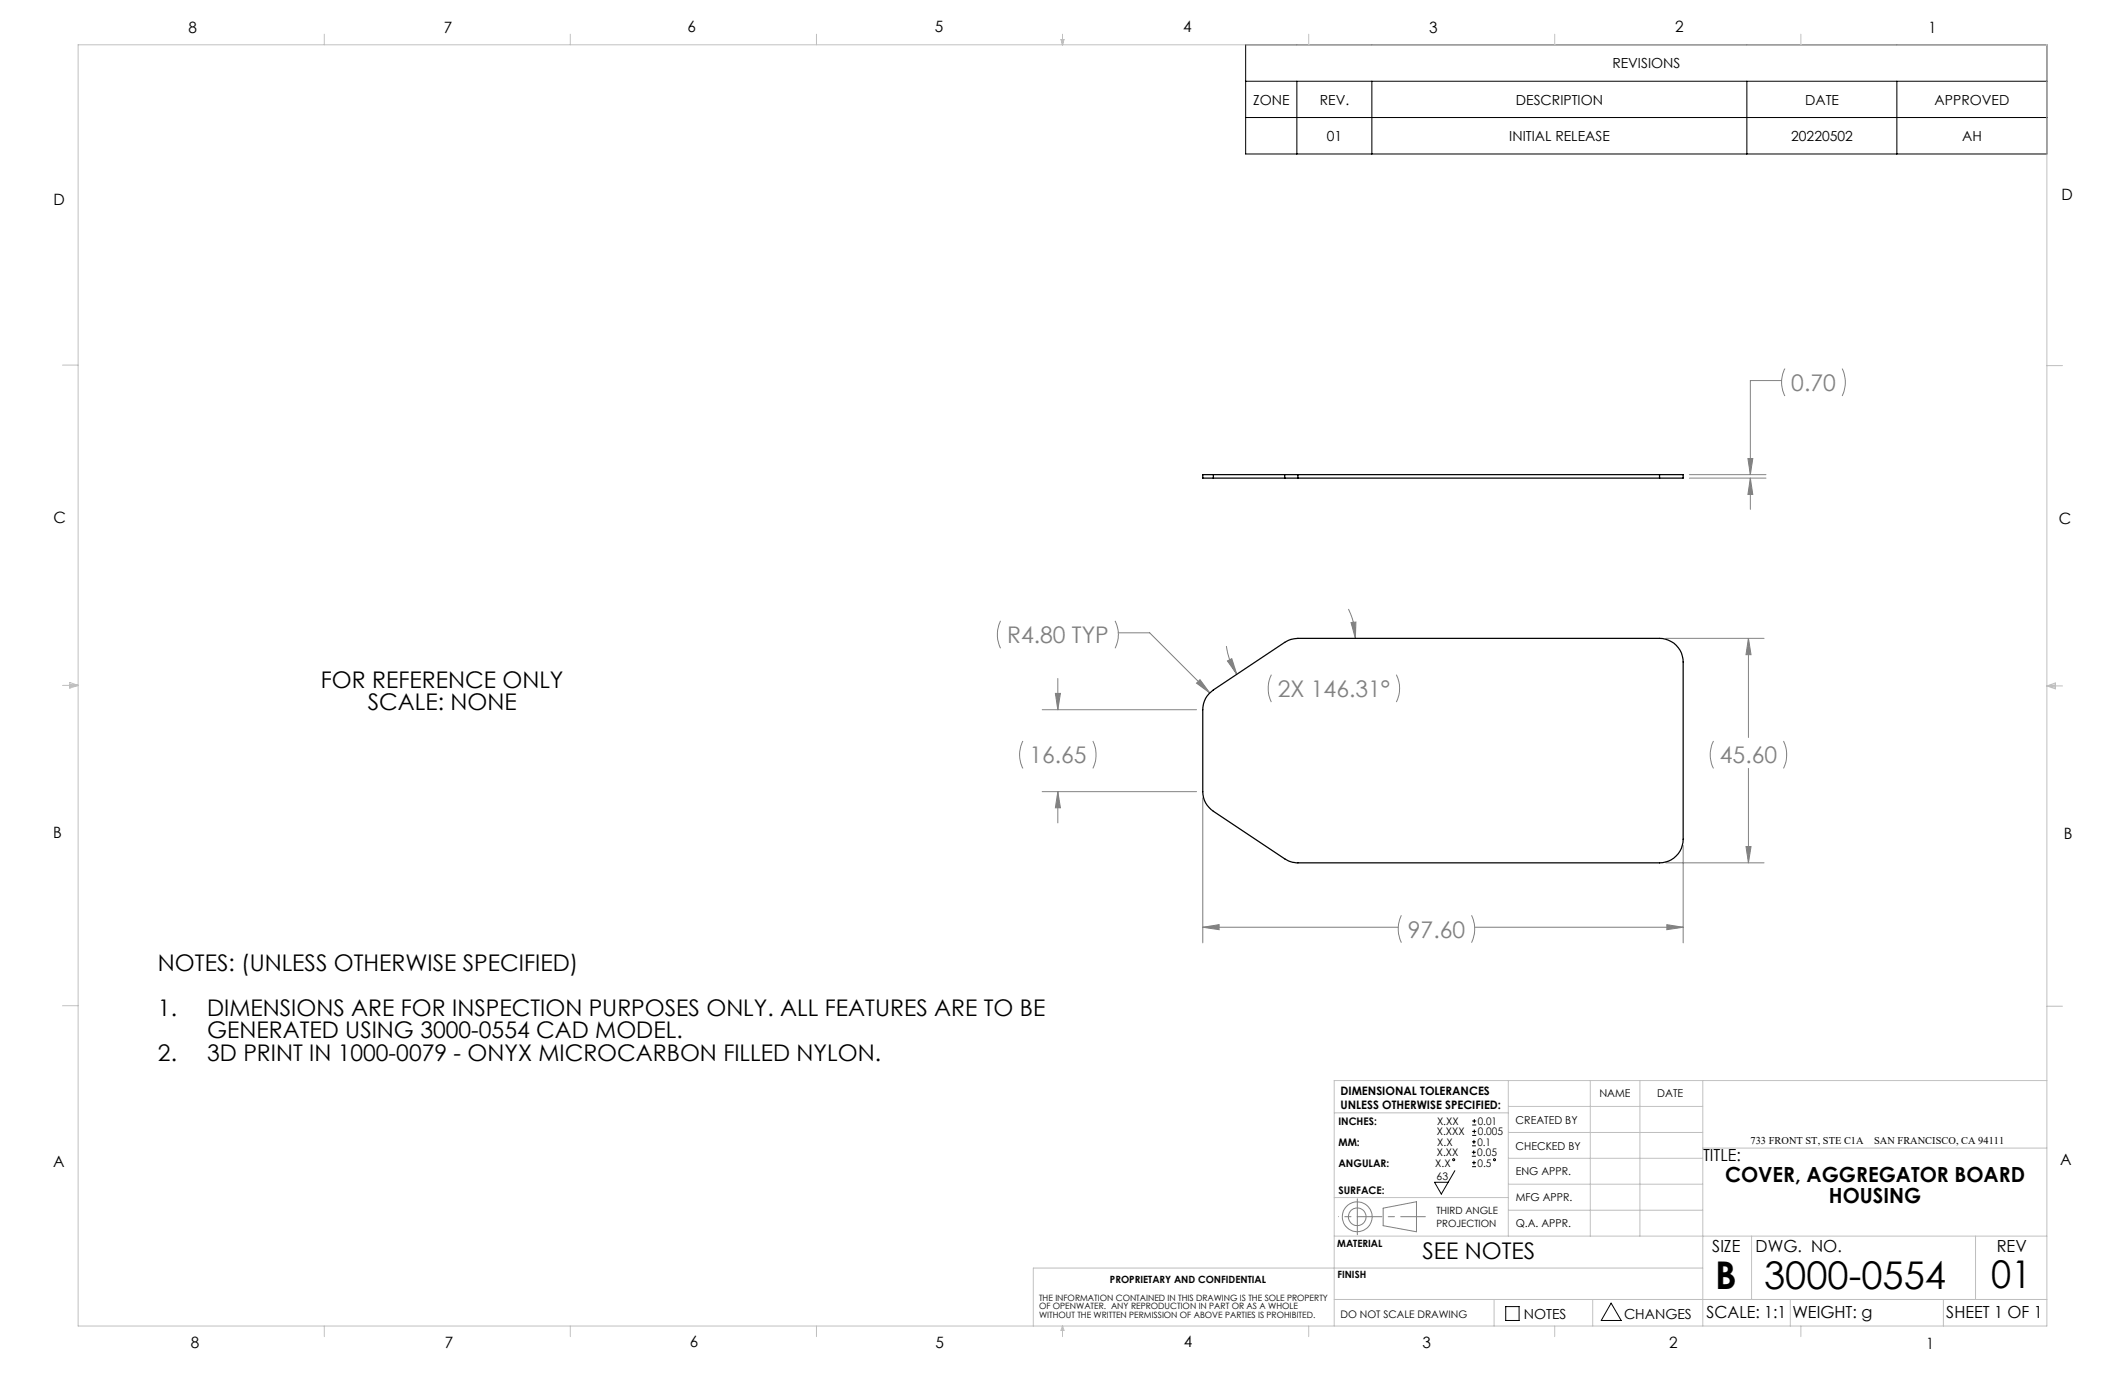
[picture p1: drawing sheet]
<svg xmlns="http://www.w3.org/2000/svg" width="432mm" height="279mm" viewBox="0 0 432 279" stroke-linecap="round" stroke-linejoin="round" font-family="sans-serif">
<g fill="none" stroke="#000" stroke-width=".2">
<path d="M253.1 9.1h162.8v22.2h-162.8zM253.1 16.5h162.8M263.5 16.5v14.8M278.8 16.5v14.8M355 16.5v14.8M385.4 16.5v14.8M253.1 23.9h162.8M295.6 237.9l-2.7 4.7-1.4-2.4h2.8M299.1 234.9h.8M299.1 234.1h.8M299.1 232.8h.8M299.1 232h.8"/>
<path d="M299.1 237.1h.8M299.1 236.3h.8M299.2 228.6h.8M299.2 227.8h.8M299.2 230.7h.8M299.2 229.9h.8M299.5 233.8v.8M299.5 231.6v.8M299.5 235.9v.8M299.6 227.4v.8M299.6 229.5v.8M306 265.5h2.7v2.8h-2.7z"/>
<path d="M327.4 264.8l2 3.5h-4z"/>
<circle cx="295.4" cy="235.7" r=".2"/>
<circle cx="303.7" cy="235.7" r=".2"/>
</g>
<g fill="none" stroke="#808080" stroke-width=".2">
<path d="M362 77.3h-6.3v19.1M362.7 74.9a6.1 6.1 0 0 0 0 5.6M374.3 74.9a6.4 6.4 0 0 1 0 5.6M343.3 96.4h15.5M343.3 97.2h15.5M355.2 93.2h1l-.5 3.2zM355.7 97.2v6.3M355.7 97.2l.5 3.3h-1zM203.3 126.2a6.4 6.4 0 0 0 0 5.5M214.9 137.9v6.3M226.6 126.2a6.1 6.1 0 0 1 0 5.5M227.3 128.6h6.3l12.2 12.2"/>
<path d="M243.1 138.8l.7-.7 2 2.7zM249.2 131.3l.3 1.5a13.1 13.1 0 0 0 1.8 4.2M249.4 134.3l.9-.5 1 3.2zM258.3 137.1a6.4 6.4 0 0 0 0 5.6M274 123.8l.4 .9a13.2 13.2 0 0 1 1 5M274.5 126.5l1-.1-.1 3.3zM283.7 137.1a6.1 6.1 0 0 1 0 5.6M338.5 129.7h20M355.3 129.7v20.2M355.3 129.7l.5 3.3h-1zM207.9 150.6a6.1 6.1 0 0 0 0 5.5M211.8 144.2h31.3"/>
<path d="M214.5 140.9h1l-.6 3.3zM222.1 150.6a6.4 6.4 0 0 1 0 5.5M348.2 150.6a6.1 6.1 0 0 0 0 5.5M355.3 156.1v19.2M362.4 150.6a6.4 6.4 0 0 1 0 5.5M211.8 160.9h31.3M214.9 160.9v6.3M214.9 160.9l.6 3.2h-1zM244.4 162.1v29.5M338.5 175.3h20M342 171.8v19.8M354.8 172h1l-.5 3.3z"/>
<path d="M244.4 188.4h39.7M244.4 188.4l3.3-.5v1zM284.8 186a6.4 6.4 0 0 0 0 5.6M299 186a6.4 6.4 0 0 1 0 5.6M299.6 188.4h42.4M338.7 187.9l3.3 .5-3.3 .5zM281.1 245.5l6.7-1.3v6.1l-6.7-1.2z"/>
<circle cx="275.8" cy="247.3" r="1.8"/>
<circle cx="275.8" cy="247.3" r="3"/>
</g>
<path d="M275.8 247.2h13.8" fill="none" stroke="#808080" stroke-width=".2" stroke-dasharray="15.2 1.3 1.3 1.3" stroke-dashoffset="10.2"/>
<path d="M275.8 247.2v-3.6M275.8 247.2v3.7" fill="none" stroke="#808080" stroke-width=".2" stroke-dasharray="15.2 1.3 1.3 1.3"/>
<path d="M275.8 247.2h-3.8" fill="none" stroke="#808080" stroke-width=".2" stroke-dasharray="15.2 1.3 1.3 1.3" stroke-dashoffset="15.2"/>
<g fill="none" stroke="#c0c0c0" stroke-width=".2">
<path d="M15.9 9.1h400v260.4h-400zM65.9 6.9v2.2M115.9 6.9v2.2M165.9 6.9v2.2M215.6 8h.6l-.3 1.1zM215.7 8l.2 1.1M215.9 6.9v2.2M216 8l-.1 1.1M265.9 6.9v2.2M315.9 6.9v2.2M365.9 6.9v2.2M12.7 74.2h3.2"/>
<path d="M415.9 74.3h3.2M12.7 139.3h3.2M14.2 139.1l1.7 .2M14.2 138.7l1.7 .6-1.7 .5zM15.9 139.3l-1.7 .3M415.9 139.4h3.2M415.9 139.4l1.8-.6v1.2zM415.9 139.4l1.8 .3M417.7 139.2l-1.8 .2M12.7 204.4h3.2M306.5 219.6v31.6M323.1 219.6v31.6"/>
<path d="M333.2 219.6v31.6M346 219.6v49.9M415.9 204.5h3.2M415.9 219.6h-144.8v49.9M271.1 226.1h35.4M306.5 235.4h39.5M306.5 230.1h39.5M306.5 224.8h39.5M346 233.3h69.9M271.1 251.2h144.8M271.1 243.3h35.4M306.5 245.9h39.5"/>
<path d="M306.5 240.6h39.5M346 257.7h-136v11.8M355.9 251.2v12.9M401.4 251.2v12.9M65.9 269.5v2.1M115.9 269.5v2.1M165.9 269.5v2.1M215.9 269.5v2.1M215.9 269.5l.3 .8h-.6zM265.9 269.5v2.1M271.1 264.1h144.8M303.6 264.1v5.4"/>
<path d="M315.9 269.5v2.1M323.6 264.1v5.4M363.8 264.1v5.4M365.9 269.5v2.1M394.9 264.1v5.4"/>
</g>
<path d="M244.4 188.4l3.3-.5v1zM338.7 187.9l3.3 .5-3.3 .5zM354.8 172h1l-.5 3.3zM355.3 129.7l.5 3.3h-1zM249.4 134.3l.9-.5 1 3.2zM274.5 126.5l1-.1-.1 3.3zM243.8 138.1l-.7 .7 2.7 2zM214.9 160.9l.6 3.2h-1zM214.5 140.9h1l-.6 3.3zM355.2 93.2h1l-.5 3.2zM355.7 97.2l.5 3.3h-1z" fill="#808080"/>
<g fill="none" stroke="#000" stroke-width=".25">
<path d="M246.6 96.4h-2.2v.8h2.2M246.6 96.4h14.5M246.6 97.2h14.5M246.6 96.4v.8M261.1 96.4h2.6M261.1 97.2h2.6M261.1 96.4v.8M263.7 96.4v.8M263.7 96.4h73.5M263.7 97.2h73.5M337.2 96.4h4.8v.8h-4.8M337.2 96.4v.8"/>
<path d="M245.7 141l.9-.8 14.5-9.7a4.9 4.9 0 0 1 2.6-.8h73.5a4.8 4.8 0 0 1 4.8 4.8v36a4.8 4.8 0 0 1-4.8 4.8h-73.5a4.9 4.9 0 0 1-2.6-.8l-14.5-9.6a4.7 4.7 0 0 1-2.2-4v-16.7l.1-1.1a4.3 4.3 0 0 1 1.2-2.1z"/>
</g>
<g font-size="7.8">
<text x="348.5" y="261.9">B</text>
<text x="358.5" y="261.9">3000-0554</text>
<text x="404.6" y="261.8">01</text>
</g>
<g font-size="4.7" fill="#808080">
<text x="364" y="79.4">0.70</text>
<text x="204.6" y="130.7">R4.80 TYP</text>
<text x="259.7" y="141.6">2X 146.31°</text>
<text x="209.2" y="155.1">16.65</text>
<text x="349.5" y="155.1">45.60</text>
<text x="286.1" y="190.5">97.60</text>
</g>
<g font-size="4.7">
<text x="65.2" y="139.7">FOR REFERENCE ONLY</text>
<text x="74.7" y="144.2">SCALE: NONE</text>
<text x="32.1" y="197.4">NOTES: (UNLESS OTHERWISE SPECIFIED)</text>
<text x="32.1" y="206.5">1.</text>
<text x="42.1" y="206.5">DIMENSIONS ARE FOR INSPECTION PURPOSES ONLY. ALL FEATURES ARE TO BE</text>
<text x="32.1" y="215.5">2.</text>
<text x="42.1" y="211">GENERATED USING 3000-0554 CAD MODEL.</text>
<text x="42.1" y="215.5">3D PRINT IN 1000-0079 - ONYX MICROCARBON FILLED NYLON.</text>
<text x="289" y="255.9">SEE NOTES</text>
</g>
<g font-size="4.2">
<text x="350.5" y="240.3">COVER, AGGREGATOR BOARD</text>
<text x="371.6" y="244.5">HOUSING</text>
</g>
<g font-size="3.4">
<text x="346.1" y="235.9">TITLE:</text>
<text x="347.9" y="254.3">SIZE</text>
<text x="356.7" y="254.4">DWG. NO.</text>
<text x="405.7" y="254.5">REV</text>
<text x="346.8" y="267.9">SCALE: 1:1</text>
<text x="364.2" y="267.9">WEIGHT: g</text>
<text x="395.5" y="267.9">SHEET 1 OF 1</text>
</g>
<g font-size="3.2">
<text x="38.3" y="6.7">8</text>
<text x="90.2" y="6.7">7</text>
<text x="139.7" y="6.5">6</text>
<text x="190" y="6.5">5</text>
<text x="240.4" y="6.5">4</text>
<text x="290.4" y="6.7">3</text>
<text x="340.4" y="6.5">2</text>
<text x="391.9" y="6.7">1</text>
<text x="10.9" y="41.6">D</text>
<text x="418.9" y="40.7">D</text>
<text x="10.9" y="106.3">C</text>
<text x="418.4" y="106.4">C</text>
<text x="10.8" y="170.2">B</text>
<text x="419.4" y="170.6">B</text>
<text x="10.8" y="237.2">A</text>
<text x="418.6" y="236.8">A</text>
<text x="38.8" y="273.8">8</text>
<text x="90.4" y="273.8">7</text>
<text x="140.2" y="273.8">6</text>
<text x="190.1" y="273.9">5</text>
<text x="240.5" y="273.8">4</text>
<text x="289" y="273.9">3</text>
<text x="339.1" y="273.8">2</text>
<text x="391.4" y="274.1">1</text>
</g>
<g font-size="2.8">
<text x="327.6" y="13.9">REVISIONS</text>
<text x="254.6" y="21.2">ZONE</text>
<text x="268.2" y="21.2">REV.</text>
<text x="308" y="21.2">DESCRIPTION</text>
<text x="366.8" y="21.2">DATE</text>
<text x="393.1" y="21.2">APPROVED</text>
<text x="269.6" y="28.6">01</text>
<text x="306.7" y="28.6">INITIAL RELEASE</text>
<text x="364" y="28.6">20220502</text>
<text x="398.7" y="28.6">AH</text>
<text x="309.6" y="268">NOTES</text>
<text x="330" y="268">CHANGES</text>
</g>
<g font-size="2.4">
<text x="272.4" y="222.5">DIMENSIONAL TOLERANCES</text>
<text x="272.4" y="225.3">UNLESS OTHERWISE SPECIFIED:</text>
</g>
<g font-size="2.2">
<text x="325" y="222.9">NAME</text>
<text x="336.8" y="222.9">DATE</text>
<text x="308" y="233.6">CHECKED BY</text>
<text x="308" y="228.4">CREATED BY</text>
<text x="308" y="238.8">ENG APPR.</text>
<text x="308" y="244">MFG APPR.</text>
<text x="308" y="249.3">Q.A. APPR.</text>
</g>
<g font-size="2.1">
<text x="272" y="228.6">INCHES:</text>
<text x="272" y="232.8">MM:</text>
<text x="292" y="230.7">X.XXX</text>
<text x="292" y="228.6">X.XX</text>
<text x="292.1" y="232.8">X.X</text>
<text x="300.2" y="232.8">0.1</text>
<text x="300.3" y="228.6">0.01</text>
<text x="300.3" y="230.7">0.005</text>
<text x="355.7" y="232.4">733 FRONT ST, STE C1A</text>
<text x="380.8" y="232.4">SAN FRANCISCO, CA 94111</text>
<text x="272" y="237">ANGULAR:</text>
<text x="291.6" y="237">X.X</text>
<text x="291.9" y="239.8">63</text>
<text x="292" y="234.9">X.XX</text>
<text x="300.2" y="234.9">0.05</text>
<text x="300.2" y="237">0.5</text>
<text x="272" y="242.6">SURFACE:</text>
<text x="272.4" y="267.8">DO NOT SCALE DRAWING</text>
</g>
<g font-size="2">
<text x="291.9" y="246.8">THIRD ANGLE</text>
<text x="291.9" y="249.3">PROJECTION</text>
<text x="271.7" y="253.4">MATERIAL</text>
<text x="225.5" y="260.6">PROPRIETARY AND CONFIDENTIAL</text>
<text x="271.8" y="259.7">FINISH</text>
</g>
<g font-size="1.8">
<text x="211.1" y="264.3">THE INFORMATION CONTAINED IN THIS DRAWING IS THE SOLE PROPERTY</text>
<text x="211.1" y="266.1">OF OPENWATER. ANY REPRODUCTION IN PART OR AS A WHOLE</text>
<text x="211.1" y="267.8">WITHOUT THE WRITTEN PERMISSION OF ABOVE PARTIES IS PROHIBITED.</text>
</g>
</svg>
